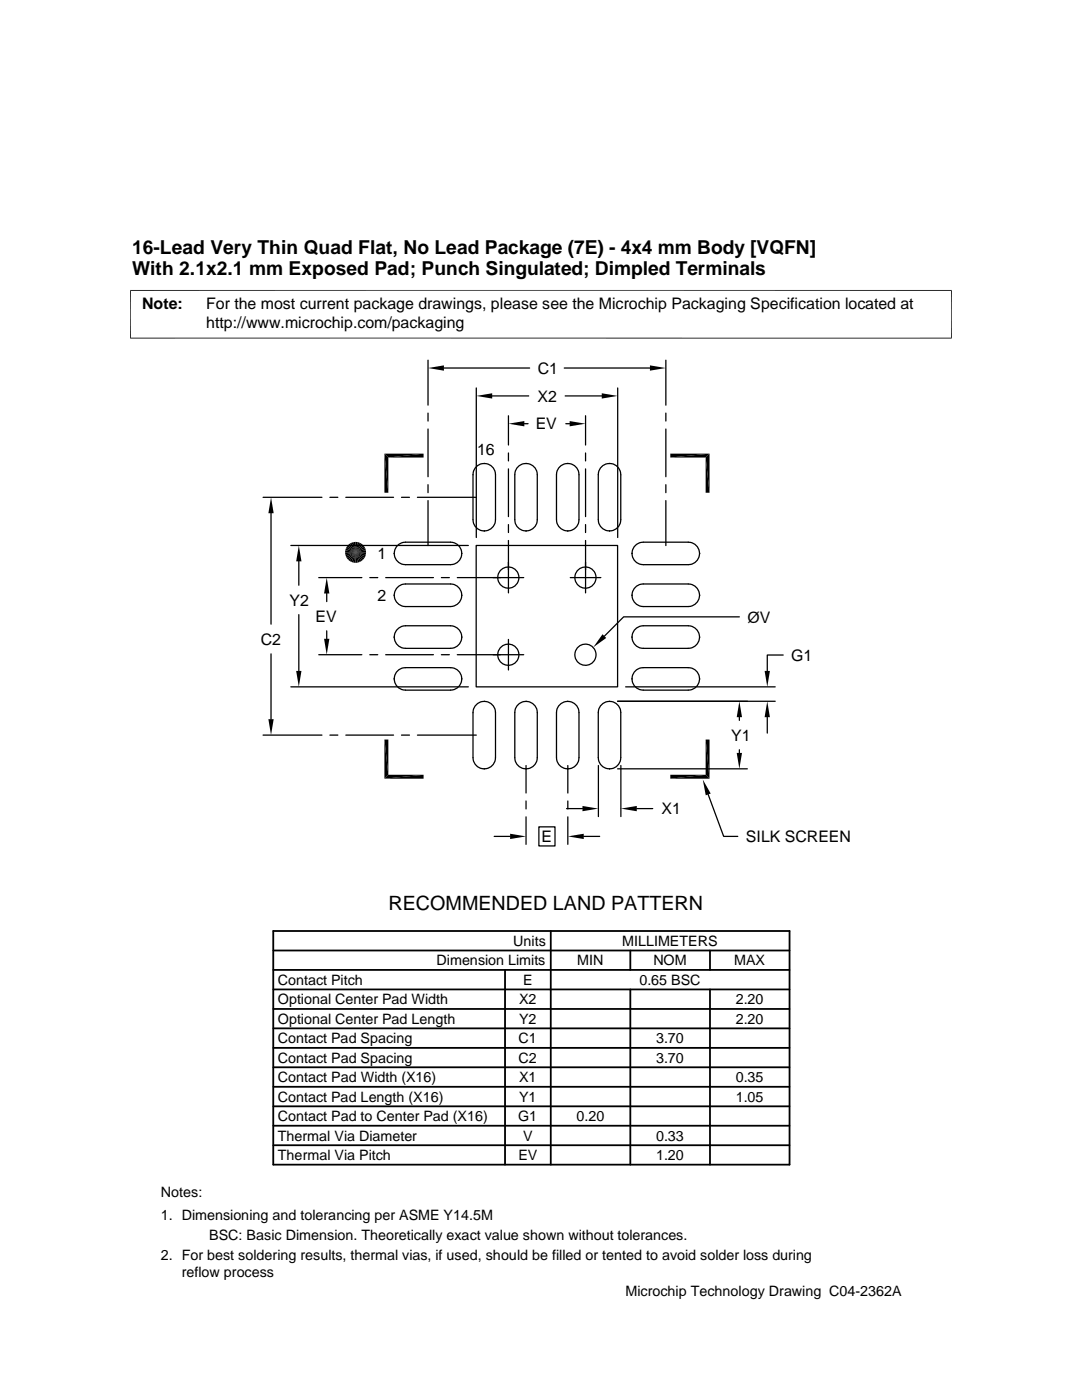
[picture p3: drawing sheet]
<svg xmlns="http://www.w3.org/2000/svg" width="216mm" height="279mm" viewBox="0 0 216 279" stroke-linecap="round" stroke-linejoin="round" font-family="sans-serif">
<g fill="none" stroke="#000" stroke-width=".25">
<path d="M85.4 71.9v9M88.6 73.4h17.1M95 77.4v29.9M98.2 79h7.3M112.6 73.4h17.1M112.8 79h7.3M123.3 77.4v29.9M132.9 71.9v9M52.5 99.3h11.7M65.8 99.3h1.6M69 99.3h9.5M80.1 99.3h1.6"/>
<path d="M83.3 99.3h11.7M85.4 82.4v1.6M85.4 85.6v9.5M85.4 96.7v1.6M85.4 99.9v9M96.6 92.5a2.23 2.23 0 0 1 2.3 2.2v9a2.25 2.25 0 0 1-2.3 2.3M96.6 92.5a2.23 2.23 0 0 0-2.2 2.2v9a2.25 2.25 0 0 0 2.2 2.3M96.6 92.5h.1M101.5 83v5.8M101.5 90.4v1.6M101.5 93.6v9.5M104.6 84.6h.8"/>
<path d="M105 92.5a2.24 2.24 0 0 1 2.2 2.2v9a2.25 2.25 0 0 1-2.2 2.3M105 92.5a2.22 2.22 0 0 0-2.3 2.2v9a2.23 2.23 0 0 0 2.3 2.3M105 92.5h.1M112.9 84.6h.8M113.3 92.5a2.22 2.22 0 0 1 2.2 2.2v9a2.23 2.23 0 0 1-2.2 2.3M113.3 92.5a2.24 2.24 0 0 0-2.3 2.2v9a2.25 2.25 0 0 0 2.3 2.3M113.3 92.5h.1M116.8 83v5.8M116.8 90.4v1.6M116.8 93.6v9.5M121.6 92.5a2.23 2.23 0 0 1 2.3 2.2v9a2.25 2.25 0 0 1-2.3 2.3M121.6 92.5a2.23 2.23 0 0 0-2.2 2.2v9a2.25 2.25 0 0 0 2.2 2.3"/>
<path d="M121.6 92.5h.1M132.9 82.4v1.6M132.9 85.6v9.5M132.9 96.7v1.6M132.9 99.9v9M54.1 102.4v22.2M58 108.9h35.5M59.6 112v4.8M63.6 115.3h8.6M65.2 118.4v1.7M73.8 115.3h1.6M77 115.3h9.5"/>
<path d="M78.7 118.8a2.3 2.3 0 0 0 2.2 2.3h9a2.27 2.27 0 0 0 2.2-2.3M78.7 110.4h.1M78.7 118.8h.1M88.1 115.3h1.6M91.2 115.3h13.3M92.1 110.4a2.23 2.23 0 0 1-2.2 2.3h-9a2.26 2.26 0 0 1-2.2-2.3M92.1 110.4a2.24 2.24 0 0 0-2.2-2.2h-9a2.27 2.27 0 0 0-2.2 2.2M92.1 118.8a2.26 2.26 0 0 0-2.2-2.3h-9a2.28 2.28 0 0 0-2.2 2.3M92.1 110.4h.1M92.1 118.8h.1M95 108.9h28.2v28.2h-28.2zM96.6 106h.1"/>
<path d="M101.5 104.7v1.6M101.5 107.9v10.4M105 106h.1M113.3 106h.1M113.8 115.3h6.1M116.8 104.7v1.6M116.8 107.9v10.4M121.6 106h.1M126.1 118.8a2.27 2.27 0 0 0 2.3 2.3h8.9a2.3 2.3 0 0 0 2.3-2.3M126.1 110.4h.1M126.1 118.8h.1M139.6 110.4a2.26 2.26 0 0 1-2.3 2.3h-8.9a2.23 2.23 0 0 1-2.3-2.3"/>
<path d="M139.6 118.8a2.28 2.28 0 0 0-2.3-2.3h-8.9a2.26 2.26 0 0 0-2.3 2.3M139.6 110.4a2.27 2.27 0 0 0-2.3-2.2h-8.9a2.24 2.24 0 0 0-2.3 2.2M139.6 110.4h.1M139.6 118.8h.1M54.1 130.5v13M58 137.1h35.5M59.6 122.7v11.2M63.6 130.7h8.6M65.2 125.9v1.6M73.8 130.7h1.6M77 130.7h9.5M78.7 127.1a2.3 2.3 0 0 1 2.2-2.2h9a2.27 2.27 0 0 1 2.2 2.2"/>
<path d="M78.7 127.1h.1M78.7 135.5h.1M88.1 130.7h1.6M91.2 130.7h13.3M92.1 127.1a2.26 2.26 0 0 1-2.2 2.3h-9a2.28 2.28 0 0 1-2.2-2.3M92.1 135.5a2.24 2.24 0 0 1-2.2 2.2h-9a2.27 2.27 0 0 1-2.2-2.2M92.1 135.5a2.23 2.23 0 0 0-2.2-2.3h-9a2.26 2.26 0 0 0-2.2 2.3M92.1 127.1h.1M92.1 135.5h.1M96.6 140a2.25 2.25 0 0 1 2.3 2.2v9a2.23 2.23 0 0 1-2.3 2.2M96.6 140a2.25 2.25 0 0 0-2.2 2.2v9a2.23 2.23 0 0 0 2.2 2.2M96.6 140h.1"/>
<path d="M101.5 127.6v6.1M105 140a2.25 2.25 0 0 1 2.2 2.2v9a2.24 2.24 0 0 1-2.2 2.2M105 140a2.23 2.23 0 0 0-2.3 2.2v9a2.22 2.22 0 0 0 2.3 2.2M105 140h.1M113.3 140a2.23 2.23 0 0 1 2.2 2.2v9a2.22 2.22 0 0 1-2.2 2.2M113.3 140a2.25 2.25 0 0 0-2.3 2.2v9a2.24 2.24 0 0 0 2.3 2.2M113.3 140h.1M121.6 140a2.25 2.25 0 0 1 2.3 2.2v9a2.23 2.23 0 0 1-2.3 2.2M121.6 140a2.25 2.25 0 0 0-2.2 2.2v9a2.23 2.23 0 0 0 2.2 2.2M121.6 140h.1M123.2 140h31.5M124.8 137.1h29.9"/>
<path d="M126.1 127.1a2.27 2.27 0 0 1 2.3-2.2h8.9a2.3 2.3 0 0 1 2.3 2.2M126.1 127.1h.1M126.1 135.5h.1M139.6 135.5a2.27 2.27 0 0 1-2.3 2.2h-8.9a2.24 2.24 0 0 1-2.3-2.2M139.6 127.1a2.28 2.28 0 0 1-2.3 2.3h-8.9a2.26 2.26 0 0 1-2.3-2.3M139.6 135.5a2.26 2.26 0 0 0-2.3-2.3h-8.9a2.23 2.23 0 0 0-2.3 2.3M139.6 127.1h.1M139.6 135.5h.1M147.5 123.1h-23.1l-3.8 3.9M156.3 130.7h-3.2v3.2M52.5 146.7h11.7M65.8 146.7h1.6"/>
<path d="M69 146.7h9.5M80.1 146.7h1.6M83.3 146.7h11.7M96.6 153.4h.1M105 152.8v5.5M105 159.9v1.5M105 153.4h.1M113.3 153.4h.1M113.3 152.8v5.5M113.3 159.9v1.5M119.4 152.8v10.2M121.6 153.4h.1"/>
<path d="M123.2 153.4h25.9M123.9 152.8v10.2M141.3 158.6l3.1 8.3h2.8M147.5 143.1v.7M147.5 149.6v.7M153.1 143.1v3.2M98.6 166.9h3.2M105 163v5.5M107.5 165h3.2v3.8h-3.2zM113.1 161.4h3.1M113.3 163v5.5M116.5 166.9h3.2"/>
<path d="M127.1 161.4h3.1"/>
<circle cx="101.4" cy="115.3" r="2.12"/>
<circle cx="116.8" cy="115.3" r="2.12"/>
<circle cx="101.4" cy="130.7" r="2.12"/>
<circle cx="116.8" cy="130.7" r="2.12"/>
</g>
<g fill="none" stroke="#000" stroke-width=".36">
<path d="M54.5 189.7h103M54.5 185.8h103v46.6h-103zM54.5 193.6h103M54.5 197.5h103M100.8 193.6v38.8M109.9 185.8v46.6M125.8 189.7v3.9M125.8 197.5v34.9M141.7 189.7v3.9M141.7 197.5v34.9M54.5 213h103M54.5 216.9h103"/>
<path d="M54.5 201.4h103M54.5 205.2h103M54.5 209.1h103M54.5 224.7h103M54.5 220.8h103M54.5 228.6h103"/>
</g>
<g fill="#000">
<path d="M85.4 73.4l3.2-.5v1.1zM95 79l3.2-.5v1zM120.1 78.5l3.2 .5-3.2 .5zM129.7 72.9l3.2 .5-3.2 .6zM76.7 90.5l.8 7.8h-.8zM76.7 90.5h7.8l-7 .8zM76.7 90.5l.8 .8v7zM77.5 91.3l7-.8v.8zM101.5 84.6l3.1-.6v1.1zM113.7 84l3.1 .6-3.1 .5zM133.8 90.5h7.8l-7.8 .8zM133.8 91.3l7.8-.8-.8 .8z"/>
<path d="M140.8 91.3l.8 7h-.8zM140.8 91.3l.8-.8v7.8zM54.1 99.3l.5 3.1h-1zM59.6 108.9l.6 3.1h-1.1zM65.2 115.3l.5 3.1h-1zM68.9 110.6l2.1-.4-2 .8zM69 109.4l2 .8-2.1-.4zM69 111l2-.8-1.8 1.2zM69.2 109.1l1.8 1.1-2-.8zM69.2 111.4l1.8-1.2-1.5 1.5zM69.5 108.8l1.5 1.4-1.8-1.1zM71 110.2l-1.2 1.8-.3-.3z"/>
<path d="M69.5 108.8l.3-.3 1.2 1.7zM71 110.2l-.9 2-.3-.2zM69.8 108.5l.3-.2 .9 1.9zM71 110.2l-.5 2.1-.4-.1zM70.1 108.3l.4-.1 .5 2zM71 110.2l.8 2-.4 .1zM71.4 108.2l.4 .1-.8 1.9zM71 110.2l1.1 1.8-.3 .2zM71.8 108.3l.3 .2-1.1 1.7zM71 110.2l1.4 1.5-.3 .3zM72.1 108.5l.3 .3-1.4 1.4zM71 110.2l1.7 1.2-.3 .3z"/>
<path d="M71 110.2l1.4-1.4 .3 .3zM71 110.2l1.9 .8-.2 .4zM71 110.2l1.7-1.1 .2 .3zM71 110.2l2 .4-.1 .4zM71 110.2l1.9-.8 .1 .4zM59.1 133.9h1.1l-.6 3.2zM64.7 127.5h1l-.5 3.2zM120.2 126.6l.8 .7-2.6 1.9zM152.6 133.9h1l-.5 3.2zM53.6 143.5h1l-.5 3.2zM76.7 147.6l.8 7-.8 .8zM76.7 147.6h.8v7z"/>
<path d="M76.7 155.4l7.8-.8v.8zM77.5 154.6h7l-7.8 .8zM140.8 147.6l.8 7.8-.8-.8zM133.8 154.6h7l-7 .8zM140.2 155.6l1.6 2.8-1 .3zM140.8 147.6h.8v7.8zM133.8 155.4l7-.8 .8 .8zM147 150.3h1.1l-.6 3.1zM147.5 140l.6 3.1h-1.1zM153.1 140l.5 3.1h-1zM101.8 166.4l3.2 .5-3.2 .5zM116.2 160.8l3.2 .6-3.2 .5z"/>
<path d="M113.3 166.9l3.2-.5v1zM123.9 161.4l3.2-.6v1.1z"/>
</g>
<path d="M68.9 110h4.1M70.7 108.1v4.2M73 110.4h-4.1" fill="none" stroke="#000" stroke-width=".4"/>
<path d="M71.2 108.1v4.2" fill="none" stroke="#000" stroke-width=".42"/>
<path d="M26 58h163.9M26 57.9v9.7M189.8 57.9v9.7M26 67.5h163.9" fill="none" stroke="#000" stroke-width=".2"/>
<text font-size="3.9" x="77.5" y="181.7">RECOMMENDED LAND PATTERN</text>
<g font-size="3.8">
<text x="26.4" y="50.6">16-Lead Very Thin Quad Flat, No Lead Package (7E) - 4x4 mm Body [VQFN]</text>
<text x="26.4" y="54.9">With 2.1x2.1 mm Exposed Pad; Punch Singulated; Dimpled Terminals</text>
</g>
<g font-size="3.2">
<text x="28.4" y="61.7">Note:</text>
<text x="41.1" y="61.7">For the most current package drawings, please see the Microchip Packaging Specification located at</text>
<text x="41.1" y="65.4">http://www.microchip.com/packaging</text>
<text x="107.3" y="74.6">C1</text>
<text x="107.3" y="80.2">X2</text>
<text x="106.9" y="85.7">EV</text>
<text x="95.2" y="90.9">16</text>
<text x="75.3" y="111.6">1</text>
<text x="75.3" y="119.9">2</text>
<text x="57.8" y="120.9">Y2</text>
<text x="62.9" y="124.1">EV</text>
<text x="149.2" y="124.3">ØV</text>
<text x="52" y="128.7">C2</text>
<text x="157.9" y="131.8">G1</text>
<text x="145.9" y="147.8">Y1</text>
<text x="132" y="162.5">X1</text>
<text x="108" y="168.1">E</text>
<text x="148.8" y="168.1">SILK SCREEN</text>
</g>
<g font-size="2.9">
<text x="102.4" y="188.8">Units</text>
<text x="124.1" y="188.8">MILLIMETERS</text>
<text x="55.4" y="196.6">Contact Pitch</text>
<text x="87.1" y="192.7">Dimension Limits</text>
<text x="104.4" y="196.6">E</text>
<text x="115.2" y="192.7">MIN</text>
<text x="127.6" y="196.6">0.65 BSC</text>
<text x="130.4" y="192.7">NOM</text>
<text x="146.5" y="192.7">MAX</text>
<text x="55.4" y="200.4">Optional Center Pad Width</text>
<text x="103.6" y="200.4">X2</text>
<text x="146.8" y="200.4">2.20</text>
<text x="55.4" y="208.2">Contact Pad Spacing</text>
<text x="55.4" y="204.3">Optional Center Pad Length</text>
<text x="103.5" y="208.2">C1</text>
<text x="103.6" y="204.3">Y2</text>
<text x="130.9" y="208.2">3.70</text>
<text x="146.8" y="204.3">2.20</text>
<text x="55.4" y="216">Contact Pad Width (X16)</text>
<text x="55.4" y="212.1">Contact Pad Spacing</text>
<text x="103.5" y="212.1">C2</text>
<text x="103.6" y="216">X1</text>
<text x="130.9" y="212.1">3.70</text>
<text x="146.8" y="216">0.35</text>
<text x="55.4" y="219.9">Contact Pad Length (X16)</text>
<text x="103.6" y="219.9">Y1</text>
<text x="146.8" y="219.9">1.05</text>
<text x="55.4" y="227.6">Thermal Via Diameter</text>
<text x="55.4" y="223.8">Contact Pad to Center Pad (X16)</text>
<text x="103.4" y="223.8">G1</text>
<text x="104.4" y="227.6">V</text>
<text x="115" y="223.8">0.20</text>
<text x="130.9" y="227.6">0.33</text>
<text x="55.4" y="231.5">Thermal Via Pitch</text>
<text x="103.4" y="231.5">EV</text>
<text x="130.9" y="231.5">1.20</text>
<text x="32.1" y="238.8">Notes:</text>
<text x="32.1" y="243.5">1. Dimensioning and tolerancing per ASME Y14.5M</text>
<text x="32.1" y="251.5">2. For best soldering results, thermal vias, if used, should be filled or tented to avoid solder loss during</text>
<text x="41.7" y="247.5">BSC: Basic Dimension. Theoretically exact value shown without tolerances.</text>
<text x="36.3" y="254.8">reflow process</text>
<text x="124.8" y="258.7">Microchip Technology Drawing C04-2362A</text>
</g>
</svg>
